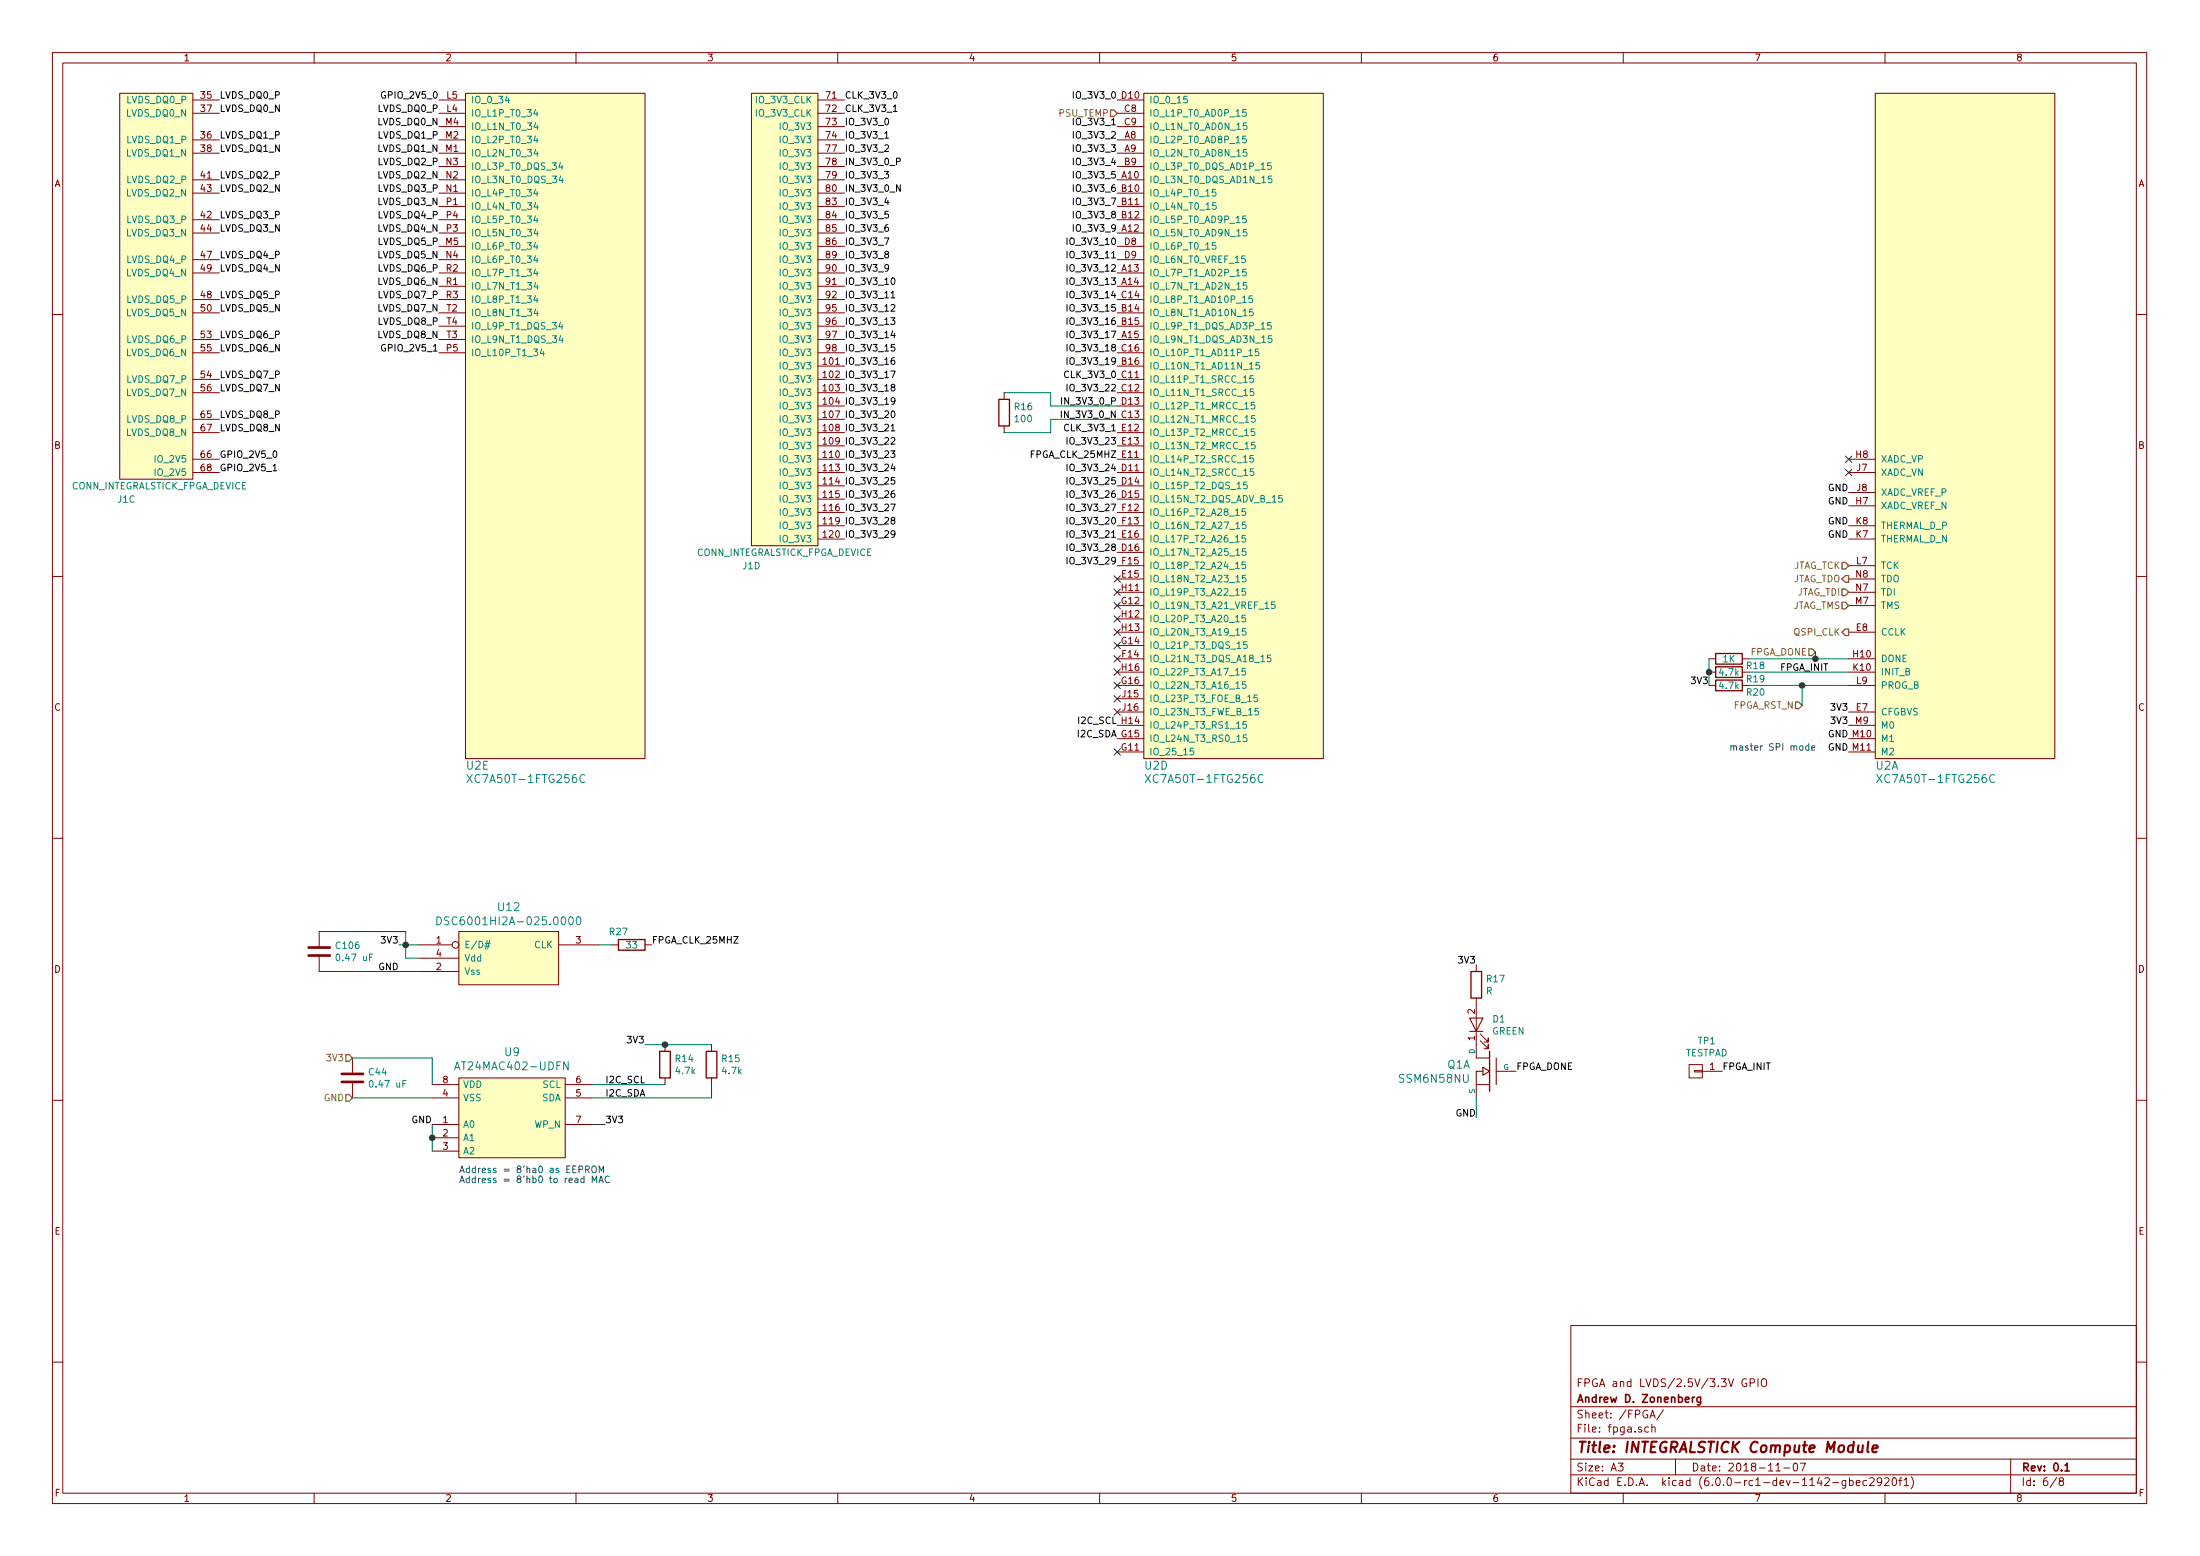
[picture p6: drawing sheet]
EESchema Schematic File Version 4
LIBS:integralstick-cache
EELAYER 29 0
EELAYER END
$Descr A3 16535 11693
encoding utf-8
Sheet 6 8
Title "INTEGRALSTICK Compute Module"
Date "2018-11-07"
Rev "0.1"
Comp "Andrew D. Zonenberg"
Comment1 "FPGA and LVDS/2.5V/3.3V GPIO"
Comment2 ""
Comment3 ""
Comment4 ""
$EndDescr
$Comp
L xilinx-azonenberg:XC7AxT-xFTG256x U2
U 1 1
P 14100 5650
F 0 "U2" H 14100 5550 60  0000 L CNN
F 1 "XC7A50T-1FTG256C" H 14100 5450 60  0000 L CNN
F 2 "azonenberg_pcb:BGA_256_17x17_FULLARRAY_1MM" H 14100 5650 60  0001 C CNN
F 3 "" H 14100 5650 60  0000 C CNN
	1    14100 5650
	1    0    0    -1  
$EndComp
$Comp
L xilinx-azonenberg:XC7AxT-xFTG256x U2
U 5 1
P 3500 5650
F 0 "U2" H 3500 5550 60  0000 L CNN
F 1 "XC7A50T-1FTG256C" H 3500 5450 60  0000 L CNN
F 2 "azonenberg_pcb:BGA_256_17x17_FULLARRAY_1MM" H 3500 5650 60  0001 C CNN
F 3 "" H 3500 5650 60  0000 C CNN
	5    3500 5650
	1    0    0    -1  
$EndComp
$Comp
L special-azonenberg:CONN_INTEGRALSTICK_FPGA_DEVICE J?
U 3 1
P 1450 3600
AR Path="/5B6B703A/5B8B40C5" Ref="J?"  Part="2" 
AR Path="/5B6B702C/5B8B40C5" Ref="J1"  Part="3" 
F 0 "J1" H 1950 3450 50  0000 C CNN
F 1 "CONN_INTEGRALSTICK_FPGA_DEVICE" H 1700 3550 50  0000 C CNN
F 2 "azonenberg_pcb:CONN_SAMTEC_QTH-060-01-L-D-A" H 1450 3600 50  0001 C CNN
F 3 "" H 1450 3600 50  0001 C CNN
	3    1450 3600
	-1   0    0    -1  
$EndComp
Text Label 3300 750  2    50   ~ 0
GPIO_2V5_0
Text Label 3300 2650 2    50   ~ 0
GPIO_2V5_1
Text Label 1650 3550 0    50   ~ 0
GPIO_2V5_1
Text Label 1650 3450 0    50   ~ 0
GPIO_2V5_0
Text Label 3300 850  2    50   ~ 0
LVDS_DQ0_P
Text Label 3300 950  2    50   ~ 0
LVDS_DQ0_N
Text Label 3300 1050 2    50   ~ 0
LVDS_DQ1_P
Text Label 3300 1150 2    50   ~ 0
LVDS_DQ1_N
Text Label 3300 1250 2    50   ~ 0
LVDS_DQ2_P
Text Label 3300 1350 2    50   ~ 0
LVDS_DQ2_N
Text Label 3300 1450 2    50   ~ 0
LVDS_DQ3_P
Text Label 3300 1550 2    50   ~ 0
LVDS_DQ3_N
Text Label 3300 1650 2    50   ~ 0
LVDS_DQ4_P
Text Label 3300 1750 2    50   ~ 0
LVDS_DQ4_N
Text Label 3300 1850 2    50   ~ 0
LVDS_DQ5_P
Text Label 3300 1950 2    50   ~ 0
LVDS_DQ5_N
Text Label 3300 2050 2    50   ~ 0
LVDS_DQ6_P
Text Label 3300 2150 2    50   ~ 0
LVDS_DQ6_N
Text Label 3300 2250 2    50   ~ 0
LVDS_DQ7_P
Text Label 3300 2350 2    50   ~ 0
LVDS_DQ7_N
Text Label 3300 2450 2    50   ~ 0
LVDS_DQ8_P
Text Label 3300 2550 2    50   ~ 0
LVDS_DQ8_N
Text Label 1650 750  0    50   ~ 0
LVDS_DQ0_P
Text Label 1650 850  0    50   ~ 0
LVDS_DQ0_N
Text Label 1650 1050 0    50   ~ 0
LVDS_DQ1_P
Text Label 1650 1150 0    50   ~ 0
LVDS_DQ1_N
Text Label 1650 1350 0    50   ~ 0
LVDS_DQ2_P
Text Label 1650 1450 0    50   ~ 0
LVDS_DQ2_N
Text Label 1650 1650 0    50   ~ 0
LVDS_DQ3_P
Text Label 1650 1750 0    50   ~ 0
LVDS_DQ3_N
Text Label 1650 1950 0    50   ~ 0
LVDS_DQ4_P
Text Label 1650 2050 0    50   ~ 0
LVDS_DQ4_N
Text Label 1650 2250 0    50   ~ 0
LVDS_DQ5_P
Text Label 1650 2350 0    50   ~ 0
LVDS_DQ5_N
Text Label 1650 2550 0    50   ~ 0
LVDS_DQ6_P
Text Label 1650 2650 0    50   ~ 0
LVDS_DQ6_N
Text Label 1650 2850 0    50   ~ 0
LVDS_DQ7_P
Text Label 1650 2950 0    50   ~ 0
LVDS_DQ7_N
Text Label 1650 3150 0    50   ~ 0
LVDS_DQ8_P
Text Label 1650 3250 0    50   ~ 0
LVDS_DQ8_N
$Comp
L special-azonenberg:CONN_INTEGRALSTICK_FPGA_DEVICE J?
U 4 1
P 6150 4100
AR Path="/5B6B703A/5BCD3CA2" Ref="J?"  Part="2" 
AR Path="/5B6B702C/5BCD3CA2" Ref="J1"  Part="4" 
F 0 "J1" H 6650 3950 50  0000 C CNN
F 1 "CONN_INTEGRALSTICK_FPGA_DEVICE" H 6400 4050 50  0000 C CNN
F 2 "azonenberg_pcb:CONN_SAMTEC_QTH-060-01-L-D-A" H 6150 4100 50  0001 C CNN
F 3 "" H 6150 4100 50  0001 C CNN
	4    6150 4100
	-1   0    0    -1  
$EndComp
Text Label 6350 950  0    50   ~ 0
IO_3V3_0
Text Label 6350 1050 0    50   ~ 0
IO_3V3_1
Text Label 6350 1150 0    50   ~ 0
IO_3V3_2
Text Label 6350 1350 0    50   ~ 0
IO_3V3_3
Text Label 6350 750  0    50   ~ 0
CLK_3V3_0
Text Label 6350 850  0    50   ~ 0
CLK_3V3_1
Text Label 6350 1550 0    50   ~ 0
IO_3V3_4
Text Label 6350 1650 0    50   ~ 0
IO_3V3_5
Text Label 6350 1750 0    50   ~ 0
IO_3V3_6
Text Label 6350 1850 0    50   ~ 0
IO_3V3_7
Text Label 6350 1950 0    50   ~ 0
IO_3V3_8
Text Label 6350 2050 0    50   ~ 0
IO_3V3_9
Text Label 6350 2150 0    50   ~ 0
IO_3V3_10
Text Label 6350 2250 0    50   ~ 0
IO_3V3_11
Text Label 6350 2350 0    50   ~ 0
IO_3V3_12
Text Label 6350 2450 0    50   ~ 0
IO_3V3_13
Text Label 6350 2550 0    50   ~ 0
IO_3V3_14
Text Label 6350 2650 0    50   ~ 0
IO_3V3_15
Text Label 6350 2750 0    50   ~ 0
IO_3V3_16
Text Label 6350 2850 0    50   ~ 0
IO_3V3_17
Text Label 6350 2950 0    50   ~ 0
IO_3V3_18
Text Label 6350 3050 0    50   ~ 0
IO_3V3_19
Text Label 6350 3150 0    50   ~ 0
IO_3V3_20
Text Label 6350 3250 0    50   ~ 0
IO_3V3_21
Text Label 6350 3350 0    50   ~ 0
IO_3V3_22
Text Label 6350 3450 0    50   ~ 0
IO_3V3_23
Text Label 6350 3550 0    50   ~ 0
IO_3V3_24
Text Label 6350 3650 0    50   ~ 0
IO_3V3_25
Text Label 6350 3750 0    50   ~ 0
IO_3V3_26
Text Label 6350 3850 0    50   ~ 0
IO_3V3_27
Text Label 6350 3950 0    50   ~ 0
IO_3V3_28
Text Label 6350 4050 0    50   ~ 0
IO_3V3_29
Text Label 8400 750  2    50   ~ 0
IO_3V3_0
Text Label 8400 950  2    50   ~ 0
IO_3V3_1
Text Label 8400 1050 2    50   ~ 0
IO_3V3_2
Text Label 8400 1150 2    50   ~ 0
IO_3V3_3
Text Label 8400 2850 2    50   ~ 0
CLK_3V3_0
Text Label 8400 3250 2    50   ~ 0
CLK_3V3_1
Text Label 8400 1250 2    50   ~ 0
IO_3V3_4
Text Label 8400 1350 2    50   ~ 0
IO_3V3_5
Text Label 8400 1450 2    50   ~ 0
IO_3V3_6
Text Label 8400 1550 2    50   ~ 0
IO_3V3_7
Text Label 8400 1650 2    50   ~ 0
IO_3V3_8
Text Label 8400 1750 2    50   ~ 0
IO_3V3_9
Text Label 8400 1850 2    50   ~ 0
IO_3V3_10
Text Label 8400 1950 2    50   ~ 0
IO_3V3_11
Text Label 8400 2050 2    50   ~ 0
IO_3V3_12
Text Label 8400 2150 2    50   ~ 0
IO_3V3_13
Text Label 8400 2250 2    50   ~ 0
IO_3V3_14
Text Label 8400 2350 2    50   ~ 0
IO_3V3_15
Text Label 8400 2450 2    50   ~ 0
IO_3V3_16
Text Label 8400 2550 2    50   ~ 0
IO_3V3_17
Text Label 8400 2650 2    50   ~ 0
IO_3V3_18
Text Label 8400 2750 2    50   ~ 0
IO_3V3_19
Text Label 8400 3950 2    50   ~ 0
IO_3V3_20
Text Label 8400 4050 2    50   ~ 0
IO_3V3_21
Text Label 8400 2950 2    50   ~ 0
IO_3V3_22
Text Label 8400 3350 2    50   ~ 0
IO_3V3_23
Text Label 8400 3550 2    50   ~ 0
IO_3V3_24
Text Label 8400 3650 2    50   ~ 0
IO_3V3_25
Text Label 8400 3750 2    50   ~ 0
IO_3V3_26
Text Label 8400 3850 2    50   ~ 0
IO_3V3_27
Text Label 8400 4150 2    50   ~ 0
IO_3V3_28
Text Label 8400 4250 2    50   ~ 0
IO_3V3_29
Text Label 8400 3050 2    50   ~ 0
IN_3V3_0_P
Text Label 8400 3150 2    50   ~ 0
IN_3V3_0_N
NoConn ~ 8400 4350
NoConn ~ 8400 4450
NoConn ~ 8400 4550
NoConn ~ 8400 4650
NoConn ~ 8400 4750
NoConn ~ 8400 4850
NoConn ~ 8400 4950
NoConn ~ 8400 5050
NoConn ~ 8400 5150
NoConn ~ 8400 5250
NoConn ~ 8400 5350
NoConn ~ 8400 5650
$Comp
L memory-azonenberg:24Cxx-DFN8 U9
U 1 1
P 3450 8700
F 0 "U9" H 3850 9497 60  0000 C CNN
F 1 "AT24MAC402-UDFN" H 3850 9391 60  0000 C CNN
F 2 "" H 3850 9000 60  0000 C CNN
F 3 "" H 3850 9000 60  0000 C CNN
	1    3450 8700
	1    0    0    -1  
$EndComp
$Comp
L device:C C44
U 1 1
P 2650 8100
F 0 "C44" H 2765 8146 50  0000 L CNN
F 1 "0.47 uF" H 2765 8055 50  0000 L CNN
F 2 "" H 2688 7950 50  0001 C CNN
F 3 "" H 2650 8100 50  0001 C CNN
	1    2650 8100
	1    0    0    -1  
$EndComp
Wire Wire Line
	2650 7950 3250 7950
Wire Wire Line
	3250 7950 3250 8150
Wire Wire Line
	2650 8250 3250 8250
Text Label 3250 8450 2    50   ~ 0
GND
Wire Wire Line
	3250 8450 3250 8550
Wire Wire Line
	3250 8550 3250 8650
Connection ~ 3250 8550
Text Label 4550 8250 0    50   ~ 0
I2C_SDA
Text Label 4550 8150 0    50   ~ 0
I2C_SCL
Text Label 4550 8450 0    50   ~ 0
3V3
Wire Wire Line
	4550 8450 4450 8450
Text Notes 3450 8900 0    50   ~ 0
Address = 8'ha0 as EEPROM\nAddress = 8'hb0 to read MAC
$Comp
L device:R R14
U 1 1
P 5000 8000
F 0 "R14" H 5070 8046 50  0000 L CNN
F 1 "4.7k" H 5070 7955 50  0000 L CNN
F 2 "" V 4930 8000 50  0001 C CNN
F 3 "" H 5000 8000 50  0001 C CNN
	1    5000 8000
	1    0    0    -1  
$EndComp
Wire Wire Line
	4450 8150 5000 8150
$Comp
L device:R R15
U 1 1
P 5350 8000
F 0 "R15" H 5420 8046 50  0000 L CNN
F 1 "4.7k" H 5420 7955 50  0000 L CNN
F 2 "" V 5280 8000 50  0001 C CNN
F 3 "" H 5350 8000 50  0001 C CNN
	1    5350 8000
	1    0    0    -1  
$EndComp
Wire Wire Line
	5350 8250 5350 8150
Wire Wire Line
	4450 8250 5350 8250
Text Label 4850 7850 2    50   ~ 0
3V3
Wire Wire Line
	4850 7850 5000 7850
Connection ~ 5000 7850
Wire Wire Line
	5000 7850 5350 7850
Text Label 8400 5450 2    50   ~ 0
I2C_SCL
Text Label 8400 5550 2    50   ~ 0
I2C_SDA
$Comp
L xilinx-azonenberg:XC7AxT-xFTG256x U2
U 4 1
P 8600 5650
F 0 "U2" H 8600 5550 60  0000 L CNN
F 1 "XC7A50T-1FTG256C" H 8600 5450 60  0000 L CNN
F 2 "azonenberg_pcb:BGA_256_17x17_FULLARRAY_1MM" H 8600 5650 60  0001 C CNN
F 3 "" H 8600 5650 60  0000 C CNN
	4    8600 5650
	1    0    0    -1  
$EndComp
$Comp
L device:R R16
U 1 1
P 7550 3100
F 0 "R16" H 7620 3146 50  0000 L CNN
F 1 "100" H 7620 3055 50  0000 L CNN
F 2 "" V 7480 3100 50  0001 C CNN
F 3 "" H 7550 3100 50  0001 C CNN
	1    7550 3100
	1    0    0    -1  
$EndComp
Wire Wire Line
	7550 2950 7900 2950
Wire Wire Line
	7900 2950 7900 3050
Wire Wire Line
	7900 3050 8400 3050
Wire Wire Line
	8400 3150 7900 3150
Wire Wire Line
	7900 3150 7900 3250
Wire Wire Line
	7900 3250 7550 3250
Text Label 6350 1250 0    50   ~ 0
IN_3V3_0_P
Text Label 6350 1450 0    50   ~ 0
IN_3V3_0_N
NoConn ~ 13900 3450
NoConn ~ 13900 3550
Text Label 13900 3700 2    50   ~ 0
GND
Text Label 13900 3800 2    50   ~ 0
GND
Text Label 13900 3950 2    50   ~ 0
GND
Text Label 13900 4050 2    50   ~ 0
GND
Text HLabel 13900 4250 0    50   Input ~ 0
JTAG_TCK
Text HLabel 13900 4350 0    50   Output ~ 0
JTAG_TDO
Text HLabel 13900 4450 0    50   Input ~ 0
JTAG_TDI
Text HLabel 13900 4550 0    50   Input ~ 0
JTAG_TMS
Text HLabel 13900 4750 0    50   Output ~ 0
QSPI_CLK
Text Label 13900 5350 2    50   ~ 0
3V3
Text Label 13900 5550 2    50   ~ 0
GND
Text Label 13900 5650 2    50   ~ 0
GND
Text Label 13900 5450 2    50   ~ 0
3V3
Text Notes 13000 5650 0    50   ~ 0
master SPI mode
$Comp
L special-azonenberg:SSM6N58NU_DUAL_NMOS Q1
U 1 1
P 11200 8050
F 0 "Q1" H 11343 8103 60  0000 L CNN
F 1 "SSM6N58NU" H 11343 7997 60  0000 L CNN
F 2 "" H 11200 8050 60  0000 C CNN
F 3 "" H 11343 7944 60  0000 L CNN
	1    11200 8050
	-1   0    0    -1  
$EndComp
$Comp
L device:LED D1
U 1 1
P 11100 7700
F 0 "D1" V 11139 7582 50  0000 R CNN
F 1 "GREEN" V 11048 7582 50  0000 R CNN
F 2 "" H 11100 7700 50  0001 C CNN
F 3 "" H 11100 7700 50  0001 C CNN
	1    11100 7700
	0    -1   -1   0   
$EndComp
$Comp
L device:R R17
U 1 1
P 11100 7400
F 0 "R17" H 11170 7446 50  0000 L CNN
F 1 "R" H 11170 7355 50  0000 L CNN
F 2 "" V 11030 7400 50  0001 C CNN
F 3 "" H 11100 7400 50  0001 C CNN
	1    11100 7400
	1    0    0    -1  
$EndComp
Text Label 11100 7250 2    50   ~ 0
3V3
Text Label 11100 8400 2    50   ~ 0
GND
Text Label 11400 8050 0    50   ~ 0
FPGA_DONE
Text Label 12950 8050 0    50   ~ 0
FPGA_INIT
Text Label 13750 5050 2    50   ~ 0
FPGA_INIT
$Comp
L device:R R20
U 1 1
P 13000 5150
F 0 "R20" V 13050 5350 50  0000 C CNN
F 1 "4.7k" V 13000 5150 50  0000 C CNN
F 2 "" V 12930 5150 50  0001 C CNN
F 3 "" H 13000 5150 50  0001 C CNN
	1    13000 5150
	0    1    1    0   
$EndComp
Wire Wire Line
	13150 5150 13550 5150
Text Label 12850 5150 2    50   ~ 0
3V3
$Comp
L device:R R19
U 1 1
P 13000 5050
F 0 "R19" V 13050 5250 50  0000 C CNN
F 1 "4.7k" V 13000 5050 50  0000 C CNN
F 2 "" V 12930 5050 50  0001 C CNN
F 3 "" H 13000 5050 50  0001 C CNN
	1    13000 5050
	0    1    1    0   
$EndComp
Wire Wire Line
	13150 5050 13900 5050
Wire Wire Line
	12850 5050 12850 5150
$Comp
L device:R R18
U 1 1
P 13000 4950
F 0 "R18" V 13050 5150 50  0000 C CNN
F 1 "1K" V 13000 4950 50  0000 C CNN
F 2 "" V 12930 4950 50  0001 C CNN
F 3 "" H 13000 4950 50  0001 C CNN
	1    13000 4950
	0    1    1    0   
$EndComp
Wire Wire Line
	13150 4950 13650 4950
Wire Wire Line
	12850 5050 12850 4950
Connection ~ 12850 5050
Wire Wire Line
	11100 8250 11100 8400
$Comp
L conn:CONN_01X01 TP1
U 1 1
P 12750 8050
F 0 "TP1" H 12667 7825 50  0000 C CNN
F 1 "TESTPAD" H 12667 7916 50  0000 C CNN
F 2 "" H 12750 8050 50  0001 C CNN
F 3 "" H 12750 8050 50  0001 C CNN
	1    12750 8050
	-1   0    0    1   
$EndComp
Text HLabel 13550 5300 0    50   Input ~ 0
FPGA_RST_N
Wire Wire Line
	13550 5300 13550 5150
Connection ~ 13550 5150
Wire Wire Line
	13550 5150 13900 5150
Text HLabel 13650 4900 0    50   Input ~ 0
FPGA_DONE
Wire Wire Line
	13650 4900 13650 4950
Connection ~ 13650 4950
Wire Wire Line
	13650 4950 13900 4950
$Comp
L osc-azonenberg:OSC U?
U 1 1
P 3850 7100
AR Path="/5B6B7044/5C012681" Ref="U?"  Part="1" 
AR Path="/5B6B702C/5C012681" Ref="U12"  Part="1" 
F 0 "U12" H 3825 7387 60  0000 C CNN
F 1 "DSC6001HI2A-025.0000‎" H 3825 7281 60  0000 C CNN
F 2 "" H 3850 7100 60  0000 C CNN
F 3 "" H 3850 7100 60  0000 C CNN
	1    3850 7100
	1    0    0    -1  
$EndComp
Text Label 3000 7100 2    50   ~ 0
3V3
Wire Wire Line
	3000 7100 3050 7100
Wire Wire Line
	3050 7100 3050 7200
Wire Wire Line
	3050 7200 3150 7200
Connection ~ 3050 7100
Wire Wire Line
	3050 7100 3150 7100
Text Label 3000 7300 2    50   ~ 0
GND
$Comp
L device:R R?
U 1 1
P 4750 7100
AR Path="/5B6B7044/5C01268E" Ref="R?"  Part="1" 
AR Path="/5B6B702C/5C01268E" Ref="R27"  Part="1" 
F 0 "R27" V 4650 7000 50  0000 C CNN
F 1 "33" V 4750 7100 50  0000 C CNN
F 2 "" V 4680 7100 50  0001 C CNN
F 3 "" H 4750 7100 50  0001 C CNN
	1    4750 7100
	0    1    1    0   
$EndComp
Wire Wire Line
	4600 7100 4500 7100
Text Label 4900 7100 0    50   ~ 0
FPGA_CLK_25MHZ
$Comp
L device:C C?
U 1 1
P 2400 7150
AR Path="/5B6B7044/5C012696" Ref="C?"  Part="1" 
AR Path="/5B6B702C/5C012696" Ref="C106"  Part="1" 
F 0 "C106" H 2515 7196 50  0000 L CNN
F 1 "0.47 uF" H 2515 7105 50  0000 L CNN
F 2 "" H 2438 7000 50  0001 C CNN
F 3 "" H 2400 7150 50  0001 C CNN
	1    2400 7150
	1    0    0    -1  
$EndComp
Wire Wire Line
	2400 7300 3150 7300
Wire Wire Line
	2400 7000 3050 7000
Wire Wire Line
	3050 7000 3050 7100
Text Label 8400 3450 2    50   ~ 0
FPGA_CLK_25MHZ
Text HLabel 8400 850  0    50   Input ~ 0
PSU_TEMP
Text HLabel 2650 7950 0    50   Input ~ 0
3V3
Text HLabel 2650 8250 0    50   Input ~ 0
GND
$EndSCHEMATC
